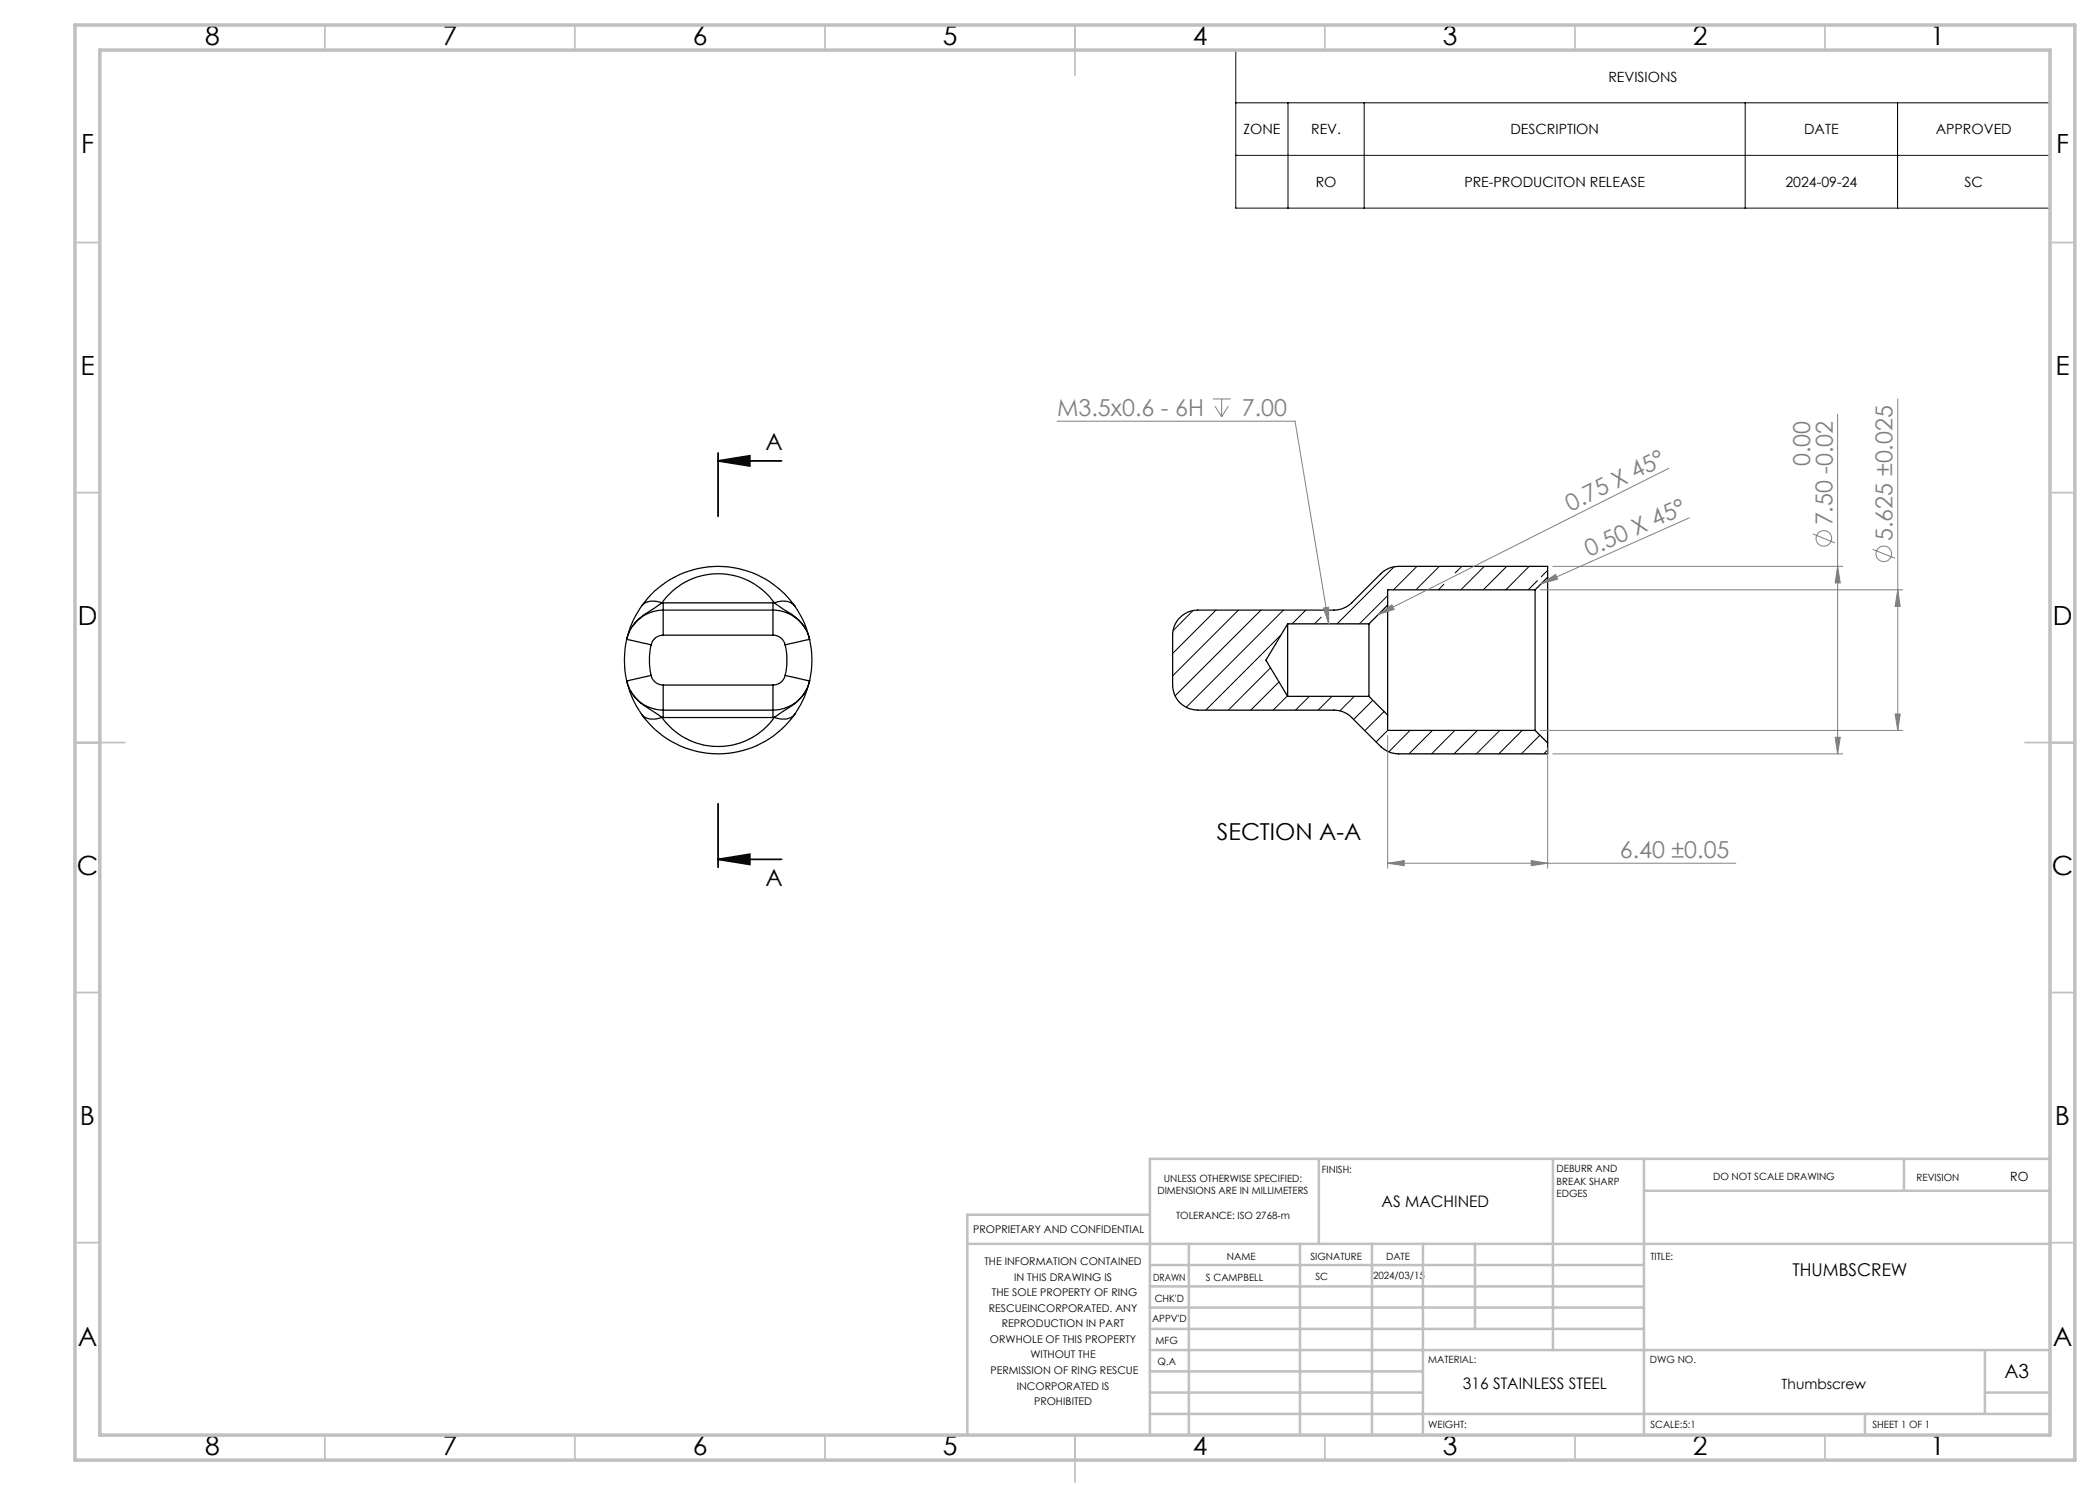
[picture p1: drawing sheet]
<svg xmlns="http://www.w3.org/2000/svg" width="420mm" height="297mm" viewBox="0 0 420 297" stroke-linecap="round" stroke-linejoin="round" font-family="sans-serif">
<g fill="none" stroke="#000" stroke-width=".25">
<path d="M307 118v28.1M307 118h-29.5v3M309.5 115.5v-2.2h-29.8a5 5 0 0 0-3.5 1.5l-5.9 5.8a5.2 5.2 0 0 1-3.5 1.4h-27.3a5.1 5.1 0 0 0-5 5v10a5 5 0 0 0 5 5h27.3a5 5 0 0 1 3.5 1.5l5.9 5.8a5.2 5.2 0 0 0 3.5 1.5h29.8v-2.2M309.5 115.5v33.1M309.5 115.5l-2.5 2.5M125.3 136.2a7.5 7.5 0 0 0 7.3 5.8M125.3 127.8a19.3 19.3 0 0 0 0 8.4M125.3 127.8l4.9 1.2M125.3 136.2l.4 1.1a17.7 17.7 0 0 0 2.6 5.5M126.1 138.1l.6 1a14.4 14.4 0 0 0 4.8 3.7l.9 .7M128.3 121.2a18.4 18.4 0 0 0-3 6.6M128.3 121.2a18.8 18.8 0 0 1 30.7 0"/>
<path d="M130.2 135.1a2.46 2.46 0 0 0 2.4 1.9M130.2 129a14.8 14.8 0 0 0 0 6.1M130.2 135.1l-4.9 1.1M132.4 120.6a3.4 3.4 0 0 0-4.1 .6M132.4 120.6a13.7 13.7 0 0 1 22.5 0M132.4 120.6l-1.5 1a12.3 12.3 0 0 0-4.4 3.7M132.4 120.6h22.5M132.6 122v5M132.6 127a2.46 2.46 0 0 0-2.4 2M132.6 137v5M132.6 122a7.6 7.6 0 0 0-7.3 5.8M132.6 120.6v1.4"/>
<path d="M132.6 122h22M132.6 127h22M132.6 137h22M154.6 122v5M154.6 127a2.46 2.46 0 0 1 2.4 2M154.6 137v5M154.6 122a7.6 7.6 0 0 1 7.3 5.8M154.6 120.6v1.4M154.9 120.6a3.4 3.4 0 0 1 4.1 .6M154.9 120.6l2.5 1.7a8.8 8.8 0 0 1 3.8 3.6M157 129a13.4 13.4 0 0 1 0 6.1M157 135.1a2.46 2.46 0 0 1-2.4 1.9"/>
<path d="M157 135.1l4.9 1.1M159 121.2a18.5 18.5 0 0 1 2.9 6.6M161.4 137.7a9 9 0 0 1-3.8 4l-2.7 1.8M161.9 136.2a7.5 7.5 0 0 1-7.3 5.8M161.9 127.8l-4.9 1.2M161.9 127.8a19.3 19.3 0 0 1 0 8.4M161.9 136.2l-.2 .7a19.2 19.2 0 0 1-2.7 5.9M257.5 124.8v14.5M257.5 124.8h16.3M257.5 124.8l-4.3 7.2 4.3 7.3M257.5 139.3h16.3M273.8 124.8v14.5"/>
<path d="M273.8 139.3l3.7 3.7M277.5 121v22M277.5 121l-3.7 3.8M128.3 142.8a3.4 3.4 0 0 0 4.1 .7M128.3 142.8a18.8 18.8 0 0 0 30.7 0M132.4 143.5a13.7 13.7 0 0 0 22.5 0M132.4 143.5h.2M132.6 142v1.5M132.6 142h22M132.6 143.5h22M154.6 142v1.5M154.9 143.5h-.3"/>
<path d="M159 142.8a3.4 3.4 0 0 1-4.1 .7M277.5 143v3.1h29.5M307 146.1l2.5 2.5"/>
</g>
<g fill="none" stroke="#000" stroke-width=".2">
<path d="M247.2 10h162.8v31.6h-162.8zM247.2 20.6h162.8M247.2 31.1h162.8M257.6 20.6v21M272.8 20.6v21M349 20.6v21M379.5 20.6v21M277.5 119.1l-5.6 5.7M278.8 113.3l-11.4 11.5M283.4 113.3l-4.7 4.7M287.9 113.3l-4.7 4.7M288.8 116.8l-1.1 1.2"/>
<path d="M292.4 113.3l-1.4 1.3M296.9 113.3l-4.7 4.7M301.3 113.3l-4.6 4.7M305.8 113.3l-4.6 4.7M307.5 116.1l-1.9 1.9M309.5 114l-1.2 1.4M238.6 122.1l-4 4M243.2 122l-8.7 8.7M247.7 122l-13.2 13.2M252.2 122l-17.2 17.2M254.1 133.6l-8.4 8.4M255.8 136.4l-5.6 5.6"/>
<path d="M256.2 127l-15 15M256.7 122l-19.5 19.5M257.5 139.2l-2.9 2.8M261.2 122l-2.8 2.8M261.9 139.3l-2.8 2.7M264.2 123.4l-1.3 1.4M266.4 139.3l-2.8 2.7M270.9 139.3l-2.9 2.9M274.6 140l-3.9 3.9M276.8 142.3l-3.8 3.8M277.5 146.1l-2.3 2.3M282 146.1l-4.3 4.3"/>
<path d="M286.5 146.1l-4.7 4.7M291 146.1l-4.7 4.7M295.5 146.1l-4.7 4.7M300 146.1l-4.7 4.7M304.4 146.1l-4.6 4.7M308 147l-3.7 3.8M309.5 150l-.7 .8"/>
</g>
<g fill="none" stroke="#808080" stroke-width=".2">
<path d="M242.6 79.8h3.5M244.3 79.8v3.6M379.6 79.8v66.3M211.4 84.2h47.6l6.7 40.6M243 81.2l1.3 2.2M245.7 81.2l-1.4 2.2M333.8 93.7l-58.1 29.2M367.5 82.9v67.9M308 118h72.5M308.3 116.7l2.8-1.8 .4 .9zM310.6 113.3h57.9M337.9 103.6l-29.6 13.1"/>
<path d="M362.5 106.8l4.5 1.8M367.5 113.3l.6 3.3h-1.1zM374.5 109.9l4.5 1.8M379.6 118l.4 3.3h-1zM264.7 121.6l1-.2v3.4zM275.7 122.9l2.7-1.9 .4 .9zM277.5 147.1v26.5M308 146.1h72.5M309.5 149.6v24M310.6 150.8h57.9M367 147.5h1.1l-.6 3.3zM379 142.8h1l-.4 3.3z"/>
<path d="M277.5 172.6l3.3-.5v1zM277.5 172.6h69.7M306.2 172.1l3.3 .5-3.3 .5z"/>
<circle cx="364.8" cy="107.7" r="1.55"/>
<circle cx="376.8" cy="110.8" r="1.55"/>
</g>
<path d="M143.6 92.2l6.4-1v2zM143.6 92.2h12.7M143.6 90.6v12.7M143.6 171.9l6.4-1.1v2.1zM143.6 160.8v12.7M143.6 171.9h12.7" fill="none" stroke="#000" stroke-width=".35"/>
<g fill="none" stroke="#c0c0c0" stroke-width=".35">
<path d="M65 5v5M115 5v5M165 5v5M215 5v10M265 5v5M315 5v5M365 5v5M15 48.5h5M410 48.5h5M15 98.5h5M410 98.5h5M15 148.5h10"/>
<path d="M405 148.5h10M15 198.5h5M410 198.5h5M15 248.5h5M410 248.5h5M65 287v5M115 287v5M165 287v5M215 287v9.4M265 287v5M315 287v5M365 287v5"/>
</g>
<g fill="none" stroke="#c0c0c0" stroke-width=".5">
<path d="M263.8 231.8v17M310.6 231.8v38.2M328.8 231.8v55.2M328.8 238.2h81.2M380.8 231.8v6.4M410 231.8h-180v55.2M193.5 248.8h216.5M230 257.3h98.8M230 253h98.8M230 243h-36.5v44M237.8 248.8v38.2M260 248.8v38.2"/>
<path d="M274.4 248.8v38.2M284.6 248.8v38.2M295 248.8v17M230 265.8h98.8M230 261.5h98.8M230 278.5h54.6M230 274.3h54.6M230 270h180M397 278.5h13M397 270v12.8M230 282.8h180M373 282.8v4.2"/>
</g>
<path d="M15 5h400v287h-400zM20 10h390v277h-390z" fill="none" stroke="#c0c0c0" stroke-width=".7"/>
<path d="M143.6 92.2l6.4-1v2zM143.6 171.9l6.4-1.1v2.1z" fill="#000"/>
<g fill="#808080">
<path d="M308.3 116.7l2.8-1.8 .4 .9z"/>
<path d="M275.7 122.9l2.7-1.9 .4 .9z"/>
<path d="M264.7 121.6l1 3.2v-3.4zM277.5 172.6l3.3-.5v1zM306.2 172.1l3.3 .5-3.3 .5z"/>
<path d="M379.6 118l.4 3.3h-1zM379 142.8h1l-.4 3.3zM367.5 113.3l.6 3.3h-1.1zM367 147.5h1.1l-.6 3.3z"/>
</g>
<g font-size="5.3">
<text x="41" y="8.9">8</text>
<text x="88.5" y="8.9">7</text>
<text x="138.5" y="8.9">6</text>
<text x="188.5" y="8.9">5</text>
<text x="238.5" y="8.9">4</text>
<text x="288.5" y="8.9">3</text>
<text x="338.5" y="8.9">2</text>
<text x="386" y="8.9">1</text>
<text x="16.2" y="30.7">F</text>
<text x="411.2" y="30.7">F</text>
<text x="16.1" y="74.9">E</text>
<text x="411.1" y="74.9">E</text>
<text x="15.5" y="124.9">D</text>
<text x="410.5" y="124.9">D</text>
<text x="15.4" y="174.9">C</text>
<text x="410.4" y="174.9">C</text>
<text x="16" y="224.9">B</text>
<text x="411" y="224.9">B</text>
<text x="15.5" y="269.2">A</text>
<text x="410.5" y="269.2">A</text>
<text x="41" y="290.9">8</text>
<text x="88.5" y="290.9">7</text>
<text x="138.5" y="290.9">6</text>
<text x="188.5" y="290.9">5</text>
<text x="238.5" y="290.9">4</text>
<text x="288.5" y="290.9">3</text>
<text x="338.5" y="290.9">2</text>
<text x="386" y="290.9">1</text>
</g>
<g font-size="4.7" fill="#808080">
<text x="211.4" y="83.2">M3.5x0.6 - 6H</text>
<text x="248.4" y="83.2">7.00</text>
<text x="362" y="93.2" transform="rotate(-90 362 93.2)">0.00</text>
<text x="314.1" y="102.4" transform="rotate(-27 314.1 102.4)">0.75 X 45°</text>
<text x="366.5" y="105.1" transform="rotate(-90 366.5 105.1)">7.50 -0.02</text>
<text x="317.8" y="111.4" transform="rotate(-24 317.8 111.4)">0.50 X 45°</text>
<text x="378.5" y="108.2" transform="rotate(-90 378.5 108.2)">5.625 ±0.025</text>
<text x="323.9" y="171.6">6.40 ±0.05</text>
</g>
<g font-size="4.7">
<text x="153.1" y="90">A</text>
<text x="243.4" y="168">SECTION A-A</text>
<text x="153.1" y="177.2">A</text>
</g>
<text font-size="3.9" x="400.9" y="275.5">A3</text>
<text font-size="3.5" x="358.5" y="255.3">THUMBSCREW</text>
<g font-size="3.2">
<text x="276.3" y="241.4">AS MACHINED</text>
<text x="292.6" y="277.9">316 STAINLESS STEEL</text>
</g>
<g font-size="2.8">
<text x="321.7" y="16.3">REVISIONS</text>
<text x="248.7" y="26.9">ZONE</text>
<text x="262.2" y="26.9">REV.</text>
<text x="302.1" y="26.9">DESCRIPTION</text>
<text x="360.8" y="26.9">DATE</text>
<text x="387.2" y="26.9">APPROVED</text>
<text x="263.1" y="37.4">RO</text>
<text x="292.9" y="37.4">PRE-PRODUCITON RELEASE</text>
<text x="357.1" y="37.4">2024-09-24</text>
<text x="392.9" y="37.4">SC</text>
<text x="356.3" y="277.9">Thumbscrew</text>
</g>
<text font-size="2.5" x="402" y="236.1">RO</text>
<g font-size="2.1">
<text x="194.7" y="246.6">PROPRIETARY AND CONFIDENTIAL</text>
<text x="196.9" y="253">THE INFORMATION CONTAINED</text>
<text x="202.8" y="256.1">IN THIS DRAWING IS</text>
<text x="197.8" y="262.3">RESCUEINCORPORATED. ANY</text>
<text x="198.4" y="259.2">THE SOLE PROPERTY OF RING</text>
<text x="198" y="268.6">ORWHOLE OF THIS PROPERTY</text>
<text x="200.4" y="265.5">REPRODUCTION IN PART</text>
<text x="198.1" y="274.8">PERMISSION OF RING RESCUE</text>
<text x="206.1" y="271.7">WITHOUT THE</text>
<text x="203.3" y="277.9">INCORPORATED IS</text>
<text x="206.8" y="281">PROHIBITED</text>
</g>
<g font-size="2">
<text x="231.5" y="238.8">DIMENSIONS ARE IN MILLIMETERS</text>
<text x="232.8" y="236.3">UNLESS OTHERWISE SPECIFIED:</text>
<text x="264.4" y="234.6">FINISH:</text>
<text x="311.3" y="234.5">DEBURR AND</text>
<text x="311.3" y="237">BREAK SHARP</text>
<text x="311.3" y="239.5">EDGES</text>
<text x="342.6" y="236">DO NOT SCALE DRAWING</text>
<text x="383.3" y="236.2">REVISION</text>
<text x="235.2" y="243.8">TOLERANCE: ISO 2768-m</text>
<text x="245.4" y="251.9">NAME</text>
<text x="262.1" y="251.9">SIGNATURE</text>
<text x="277.2" y="251.9">DATE</text>
<text x="330.1" y="251.9">TITLE:</text>
<text x="230.6" y="256.1">DRAWN</text>
<text x="241.2" y="256.1">S CAMPBELL</text>
<text x="263.1" y="256">SC</text>
<text x="274.6" y="255.9">2024/03/15</text>
<text x="230.9" y="260.3">CHK'D</text>
<text x="230.4" y="264.4">APPV'D</text>
<text x="231.1" y="268.8">MFG</text>
<text x="231.5" y="273">Q.A</text>
<text x="285.6" y="272.5">MATERIAL:</text>
<text x="330" y="272.5">DWG NO.</text>
<text x="285.6" y="285.5">WEIGHT:</text>
<text x="330.1" y="285.6">SCALE:5:1</text>
<text x="374.5" y="285.6">SHEET 1 OF 1</text>
</g>
</svg>
